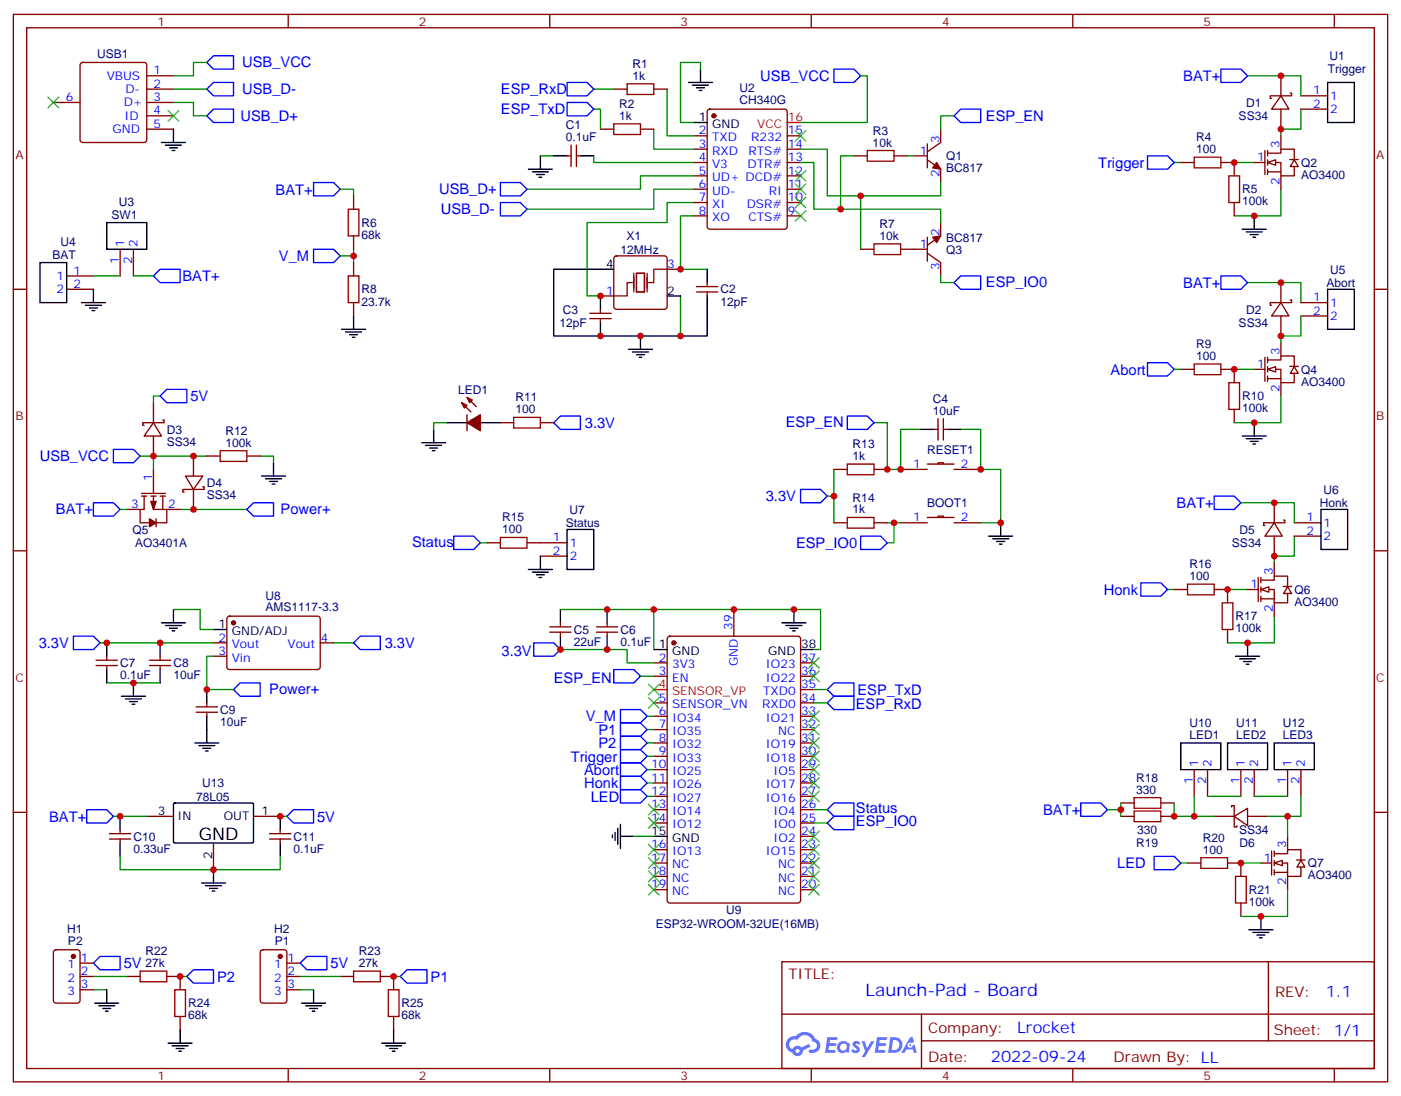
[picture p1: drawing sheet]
# EasyEDA schematic launch-pad_board_schematic_r1.1.json
TITLE: Launch-Pad - Board; REV: 1.1; Date: 2022-09-24; Sheet: 1/1; Company: Lrocket

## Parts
BOOT1  TS-1101-C-W  [SW-SMD_L6.0-W3.3-LS8.0]
C1  0.1uF  [C0603]
C2  12pF  [C0603]
C3  12pF  [C0603]
C4  10uF  [C0603]
C5  22uF  [C0603]
C6  0.1uF  [C0603]
C7  0.1uF  [C0603]
C8  10uF  [C0603]
C9  10uF  [C0603]
C10  0.33uF  [C0603]
C11  0.1uF  [C0603]
D1  SS34  [DO-214AC_L4.3-W2.7-LS5.3-RD]
D2  SS34  [DO-214AC_L4.3-W2.7-LS5.3-RD]
D3  SS34  [DO-214AC_L4.3-W2.7-LS5.3-RD]
D4  SS34  [DO-214AC_L4.3-W2.7-LS5.3-RD]
D5  SS34  [DO-214AC_L4.3-W2.7-LS5.3-RD]
D6  SS34  [DO-214AC_L4.3-W2.7-LS5.3-RD]
H1  P2  [SMD-HDR_3P_2.54]
H2  P1  [SMD-HDR_3P_2.54]
LED1  FC-D1608WD-460H5  [LED0603-RD]
Q1  BC817  [SOT-23-3_L2.9-W1.6-P1.90-LS2.8-BR]
Q2  AO3400  [SOT-23-3_L2.9-W1.3-P1.90-LS2.4-BR]
Q3  BC817  [SOT-23-3_L2.9-W1.6-P1.90-LS2.8-BR]
Q4  AO3400  [SOT-23-3_L2.9-W1.3-P1.90-LS2.4-BR]
Q5  AO3401A  [SOT-23_L2.9-W1.3-P1.90-LS2.4-BR]
Q6  AO3400  [SOT-23-3_L2.9-W1.3-P1.90-LS2.4-BR]
Q7  AO3400  [SOT-23-3_L2.9-W1.3-P1.90-LS2.4-BR]
R1  1k  [R0603]
R2  1k  [R0603]
R3  10k  [R0603]
R4  100  [R0603]
R5  100k  [R0603]
R6  68k  [R0603]
R7  10k  [R0603]
R8  23.7k  [R0603]
R9  100  [R0603]
R10  100k  [R0603]
R11  100  [R0603]
R12  100k  [R0603]
R13  1k  [R0603]
R14  1k  [R0603]
R15  100  [R0603]
R16  100  [R0603]
R17  100k  [R0603]
R18  330  [R0603]
R19  330  [R0603]
R20  100  [R0603]
R21  100k  [R0603]
R22  27k  [R0603]
R23  27k  [R0603]
R24  68k  [R0603]
R25  68k  [R0603]
RESET1  TS-1101-C-W  [SW-SMD_L6.0-W3.3-LS8.0]
U1  Trigger  [HEADER_SMD2]
U2  CH340G  [SOIC-16_L9.9-W3.9-P1.27-LS6.0-BL]
U3  SW1  [HEADER_SMD2]
U4  BAT  [HEADER_SMD2]
U5  Abort  [HEADER_SMD2]
U6  Honk  [HEADER_SMD2]
U7  Status  [HEADER_SMD2]
U8  AMS1117-3.3  [SOT-223-3_L6.5-W3.4-P2.30-LS7.0-BR]
U9  ESP32-WROOM-32UE(16MB)  [WIFI-SMD_ESP32-WROOM-32UE]
U10  LED1  [HEADER_SMD2]
U11  LED2  [HEADER_SMD2]
U12  LED3  [HEADER_SMD2]
U13  78L05  [SOT-89-3_L4.5-W2.5-P1.50-LS4.2-BR]
USB1  USB1  [MICRO-USB-SMD_U254-051T-4BH83-S1S]
X1  12MHz  [OSC-SMD_4P-L3.2-W2.5-BL]

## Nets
3.3V: C5.2 C6.2 C7.1 C8.1 R11.2 R13.2 R14.2 U8.2(Vout) U8.4(Vout) U9.2(3V3)
5V: C11.1 D3.1(K) H1.1 H2.1 U13.1(OUT)
GND: BOOT1.2 C1.2 C2.2 C3.2 C4.1 C5.1 C6.1 C7.2 C8.2 C9.2 C10.2 C11.2 H1.3 H2.3 LED1.1(-) Q2.2(S) Q4.2(S) Q6.2(S) Q7.2(S) R5.1 R8.1 R10.1 R12.1 R17.1 R21.1 R24.1 R25.1 RESET1.2 U2.1(GND) U4.2 U7.2 U8.1(GND/ADJ) U9.1(GND) U9.15(GND) U9.38(GND) U9.39(GND) U13.2(GND) USB1.5(GND) X1.2(GND) X1.4(GND)
Abort: R9.1 U9.10(IO25)
BAT+: C10.1 D1.1(K) D2.1(K) D5.1(K) Q5.3(D) R6.2 R18.1 R19.1 U1.1 U3.2 U5.1 U6.1 U13.3(IN)
ESP_EN: C4.2 Q1.3(C) R13.1 RESET1.1 U9.3(EN)
ESP_IO0: BOOT1.1 Q3.3(C) R14.1 U9.25(IO0)
ESP_RxD: R1.2 U9.34(RXD0)
ESP_TxD: R2.2 U9.35(TXD0)
Honk: R16.1 U9.11(IO26)
LED: R20.1 U9.12(IO27)
P1: R23.1 R25.2 U9.7(IO35)
P2: R22.1 R24.2 U9.8(IO32)
Power+: C9.1 D4.1(K) Q5.2(S) U8.3(Vin)
Status: R15.1 U9.26(IO4)
Trigger: R4.1 U9.9(IO33)
USB_D+: U2.5(UD+) USB1.3(D+)
USB_D-: U2.6(UD-) USB1.2(D-)
USB_VCC: D3.2(A) D4.2(A) Q5.1(G) R12.2 U2.16(VCC) USB1.1(VBUS)
V_M: R6.1 R8.2 U9.6(IO34)
Net-(C1-1): C1.1 U2.4(V3)
Net-(C2-1): C2.1 U2.8(XO) X1.3(OSC2)
Net-(C3-1): C3.1 U2.7(XI) X1.1(OSC1)
Net-(D1-2): D1.2(A) Q2.3(D) U1.2
Net-(D2-2): D2.2(A) Q4.3(D) U5.2
Net-(D5-2): D5.2(A) Q6.3(D) U6.2
Net-(D6-1): D6.1(K) R18.2 R19.2 U10.1
Net-(D6-2): D6.2(A) Q7.3(D) U12.2
Net-(H1-2): H1.2 R22.2
Net-(H2-2): H2.2 R23.2
Net-(LED1-2): LED1.2(+) R11.1
Net-(Q1-1): Q1.1(B) R3.1
Net-(Q1-2): Q1.2(E) R7.2 U2.14(RTS#)
Net-(Q2-1): Q2.1(G) R4.2 R5.2
Net-(Q3-1): Q3.1(B) R7.1
Net-(Q3-2): Q3.2(E) R3.2 U2.13(DTR#)
Net-(Q4-1): Q4.1(G) R9.2 R10.2
Net-(Q6-1): Q6.1(G) R16.2 R17.2
Net-(Q7-1): Q7.1(G) R20.2 R21.2
Net-(R1-1): R1.1 U2.2(TXD)
Net-(R2-1): R2.1 U2.3(RXD)
Net-(R15-2): R15.2 U7.1
Net-(U3-1): U3.1 U4.1
Net-(U10-2): U10.2 U11.1
Net-(U11-2): U11.2 U12.1

Not connected (* = marked no-connect by the designer): U2 9(CTS#)* 10(DSR#)* 11(RI)* 12(DCD#)* 15(R232)*; U9 4(SENSOR_VP)* 5(SENSOR_VN)* 13(IO14)* 14(IO12)* 16(IO13)* 17(NC)* 18(NC)* 19(NC)* 20(NC)* 21(NC)* 22(NC)* 23(IO15)* 24(IO2)* 27(IO16)* 28(IO17)* 29(IO5)* 30(IO18)* 31(IO19)* 32(NC)* 33(IO21)* 36(IO22)* 37(IO23)*; USB1 4(ID)* 6(EH)*

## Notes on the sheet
- LL
